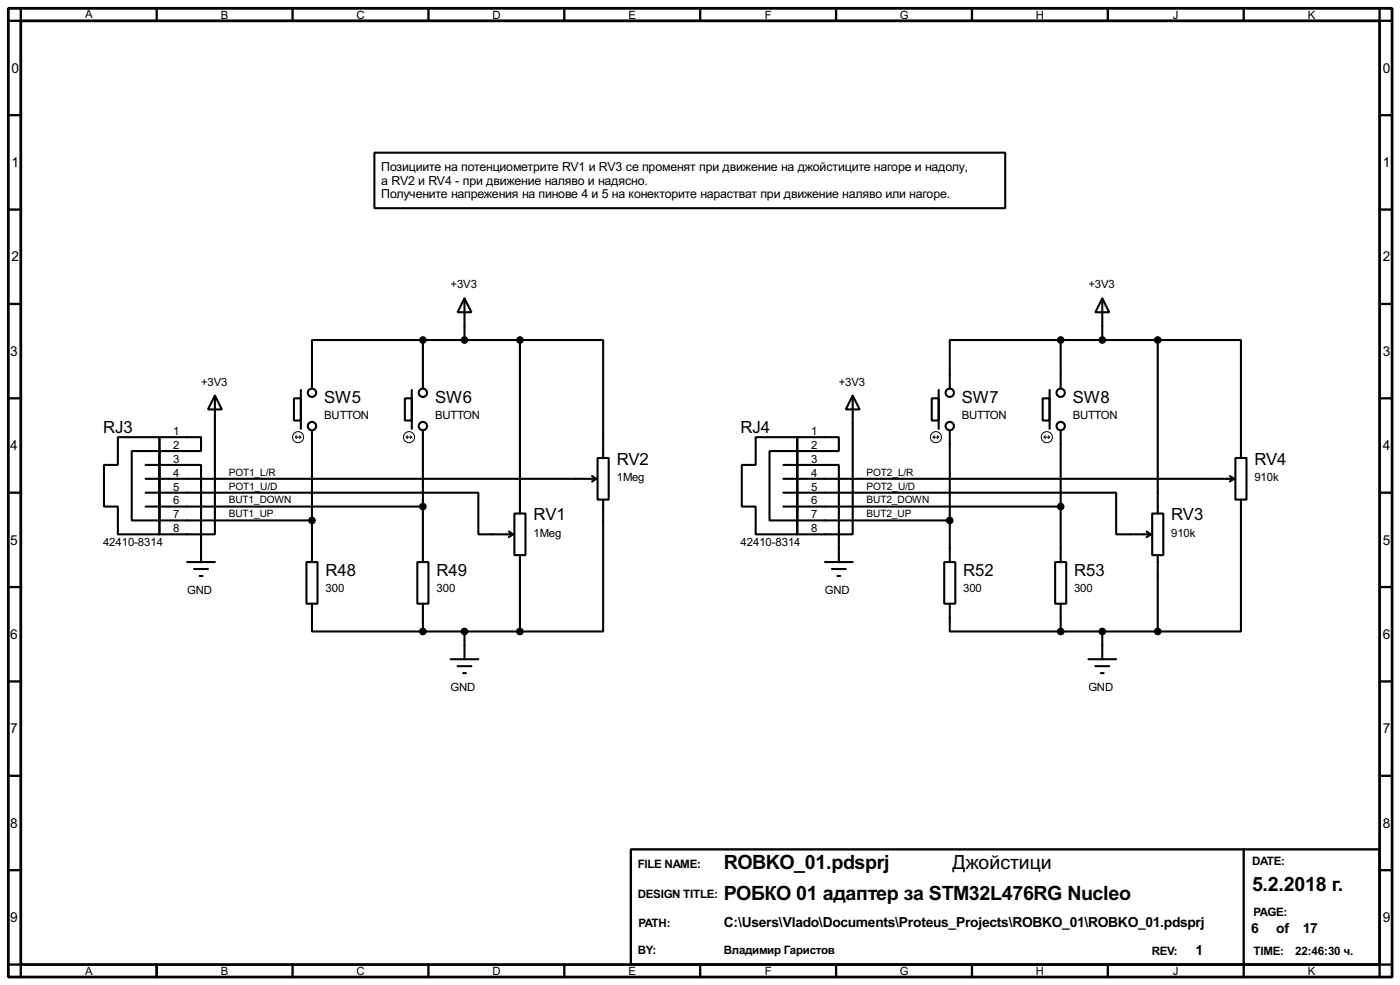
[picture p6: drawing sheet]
<svg xmlns="http://www.w3.org/2000/svg" width="256mm" height="180mm" viewBox="0 0 256 180" stroke-linecap="round" stroke-linejoin="round" font-family="sans-serif">
<path d="M1.5 1.5h253.5v177.3h-253.5zM3.8 3.8h248.9v172.7h-248.9z" fill="none" stroke="#000" stroke-width=".51"/>
<g fill="none" stroke="#000" stroke-width=".42">
<path d="M3.8 1.5v2.3h-2.3M28.7 1.5v2.3M53.6 1.5v2.3M78.5 1.5v2.3M103.4 1.5v2.3M128.3 1.5v2.3M153.2 1.5v2.3M178.1 1.5v2.3M202.9 1.5v2.3M227.8 1.5v2.3M252.7 1.5v2.3h2.3M1.5 21.1h2.3"/>
<path d="M1.5 38.4h2.3M252.7 21.1h2.3M252.7 38.4h2.3M1.5 55.6h2.3M252.7 55.6h2.3M1.5 72.9h2.3M252.7 72.9h2.3M1.5 90.2h2.3M252.7 90.2h2.3M1.5 107.4h2.3M252.7 107.4h2.3M1.5 124.7h2.3"/>
<path d="M252.7 124.7h2.3M1.5 142h2.3M1.5 159.3h2.3M115.6 155.4h137.1v21.1h-137.1zM227.8 155.4v23.4M252.7 142h2.3M252.7 159.3h2.3M1.5 176.5h2.3v2.3M28.7 176.5v2.3M53.6 176.5v2.3M78.5 176.5v2.3M103.4 176.5v2.3"/>
<path d="M128.3 176.5v2.3M153.2 176.5v2.3M178.1 176.5v2.3M202.9 176.5v2.3M255 176.5h-2.3v2.3"/>
</g>
<g fill="none" stroke="#000" stroke-width=".38">
<path d="M68.6 27.9h115.5v10.2h-115.5zM85.1 54.6l1.3 2.5h-2.6zM85.1 54.6v7.6M201.9 54.6l1.3 2.5h-2.5zM201.9 54.6v7.6M39.4 72.4l1.2 2.5h-2.5zM39.4 72.4v25.4h-10.2v-17.8h7.6v2.5h-7.6M53.8 72.9h1.3v4.1h-1.3zM55.1 71.4v7.1M57.1 78.7v24.2M74.2 72.9h1.2v4.1h-1.2zM75.4 71.4v7.1"/>
<path d="M77.5 62.2h-20.4v8.9M77.5 62.2h17.7M77.5 62.2v8.9M77.5 78.7v24.2M95.2 62.2h15.3v21.6M95.2 62.2v31.8M156.2 72.4l1.3 2.5h-2.6zM156.2 72.4v25.4h-10.2v-17.8h7.7v2.5h-7.7M170.7 72.9h1.3v4.1h-1.3zM172 71.4v7.1M174 78.7v24.2M191 72.9h1.3v4.1h-1.3z"/>
<path d="M192.3 71.4v7.1M194.3 62.2h-20.3v8.9M194.3 62.2h17.8M194.3 62.2v8.9M194.3 78.7v24.2M212.1 62.2h15.2v21.6M212.1 62.2v31.8M21.6 80h7.6v17.8h-7.6v-5.1h-2.6v-7.6h2.6zM24.1 82.5h5.1v12.7h-5.1zM26.7 85.1h10.1v17.8M26.7 90.2h60.9v7.6h6.4M26.7 87.6h82.5"/>
<path d="M26.7 92.7h50.8M29.2 95.2h27.9M93.2 97.3l.8 .5M94 97.8l-.8 .5M94.2 94h2.1v7.6h-2.1zM108.5 87.1l.7 .5M109.2 87.6l-.7 .5M109.5 83.8h2v7.6h-2zM110.5 91.4v24.2h-15.3M138.4 80h7.6v17.8h-7.6v-5.1h-2.5v-7.6h2.5zM141 82.5h5v12.7h-5zM143.5 85.1h10.2v17.8"/>
<path d="M143.5 90.2h61v7.6h6.3M143.5 87.6h82.6M143.5 92.7h50.8M146 95.2h28M210.1 97.3l.7 .5M210.8 97.8l-.7 .5M211.1 94h2v7.6h-2zM225.3 87.1l.8 .5M226.1 87.6l-.8 .5M226.3 83.8h2v7.6h-2zM227.3 91.4v24.2h-15.2M34.3 102.9h5.1"/>
<path d="M35.6 104.1h2.5M36.6 105.4h.5M56.1 102.9h2.1v7.6h-2.1zM57.1 110.5v5.1h20.4M76.5 102.9h2v7.6h-2zM77.5 115.6h17.7M77.5 110.5v5.1M85.1 115.6v5M95.2 101.6v14M151.1 102.9h5.1M152.4 104.1h2.5M153.4 105.4h.5"/>
<path d="M173 102.9h2v7.6h-2zM174 110.5v5.1h20.3M193.3 102.9h2v7.6h-2zM194.3 115.6h17.8M194.3 110.5v5.1M201.9 115.6v5M212.1 101.6v14M82.5 120.6h5.1M83.8 121.9h2.6M84.8 123.2h.5M199.4 120.6h5.1M200.7 121.9h2.5"/>
<path d="M201.7 123.2h.5"/>
<circle cx="57.1" cy="71.9" r=".76"/>
<circle cx="57.1" cy="78" r=".76"/>
<circle cx="77.5" cy="71.9" r=".76"/>
<circle cx="77.5" cy="78" r=".76"/>
<circle cx="174" cy="78" r=".76"/>
<circle cx="174" cy="71.9" r=".76"/>
<circle cx="194.3" cy="78" r=".76"/>
<circle cx="194.3" cy="71.9" r=".76"/>
</g>
<g fill="#000" stroke="#000" stroke-width=".38">
<circle cx="77.5" cy="62.2" r=".51"/>
<circle cx="85.1" cy="62.2" r=".51"/>
<circle cx="95.2" cy="62.2" r=".51"/>
<circle cx="194.3" cy="62.2" r=".51"/>
<circle cx="201.9" cy="62.2" r=".51"/>
<circle cx="212.1" cy="62.2" r=".51"/>
<circle cx="57.1" cy="95.2" r=".51"/>
<circle cx="77.5" cy="92.7" r=".51"/>
<circle cx="174" cy="95.2" r=".51"/>
<circle cx="194.3" cy="92.7" r=".51"/>
<circle cx="77.5" cy="115.6" r=".51"/>
<circle cx="85.1" cy="115.6" r=".51"/>
<circle cx="95.2" cy="115.6" r=".51"/>
<circle cx="194.3" cy="115.6" r=".51"/>
<circle cx="201.9" cy="115.6" r=".51"/>
<circle cx="212.1" cy="115.6" r=".51"/>
</g>
<g fill="none" stroke="#000" stroke-width=".18">
<path d="M54.4 79.8l-.3 .2M54.9 79.8l.2 .2M74.7 79.8l-.3 .2M75.2 79.8l.2 .2M171.2 79.8l-.3 .2M171.7 79.8l.3 .2M191.5 79.8l-.2 .2M192 79.8l.3 .2M54.1 80h1M54.1 80l.3 .3M55.1 80l-.2 .3M74.4 80h1"/>
<path d="M74.4 80l.3 .3M75.4 80l-.2 .3M170.9 80h1.1M170.9 80l.3 .3M172 80l-.3 .3M191.3 80h1M191.3 80l.2 .3M192.3 80l-.3 .3"/>
<circle cx="54.6" cy="80" r="1.02"/>
<circle cx="74.9" cy="80" r="1.02"/>
<circle cx="171.4" cy="80" r="1.02"/>
<circle cx="191.8" cy="80" r="1.02"/>
</g>
<g font-size="4">
<text x="132.6" y="159">ROBKO_01.pdsprj</text>
<text x="174.5" y="159">Джойстици</text>
<text x="132.6" y="164.8">РОБКО 01 адаптер за STM32L476RG Nucleo</text>
<text x="229.4" y="163.1">5.2.2018 г.</text>
</g>
<g font-size="3.4">
<text x="59.4" y="73.7">SW5</text>
<text x="79.7" y="73.7">SW6</text>
<text x="176.2" y="73.7">SW7</text>
<text x="196.5" y="73.7">SW8</text>
<text x="18.9" y="79.2">RJ3</text>
<text x="135.7" y="79.2">RJ4</text>
<text x="113" y="85.1">RV2</text>
<text x="229.8" y="85.1">RV4</text>
<text x="97.7" y="95.2">RV1</text>
<text x="214.5" y="95.2">RV3</text>
<text x="59.6" y="105.4">R48</text>
<text x="80" y="105.4">R49</text>
<text x="176.4" y="105.4">R52</text>
<text x="196.8" y="105.4">R53</text>
</g>
<g font-size="2.8">
<text x="2.1" y="13.3">0</text>
<text x="253.3" y="13.3">0</text>
<text x="2.1" y="30.6">1</text>
<text x="253.3" y="30.6">1</text>
<text x="2.1" y="47.8">2</text>
<text x="253.3" y="47.8">2</text>
<text x="1.9" y="65.1">3</text>
<text x="253.3" y="65.1">3</text>
<text x="1.9" y="82.4">4</text>
<text x="253.3" y="82.4">4</text>
<text x="1.9" y="99.7">5</text>
<text x="253.3" y="99.7">5</text>
<text x="1.9" y="116.9">6</text>
<text x="253.3" y="116.9">6</text>
<text x="1.9" y="134.2">7</text>
<text x="253.3" y="134.2">7</text>
<text x="1.9" y="151.5">8</text>
<text x="253.3" y="151.5">8</text>
<text x="1.9" y="168.7">9</text>
<text x="132.6" y="169.7">C:\Users\Vlado\Documents\Proteus_Projects\ROBKO_01\ROBKO_01.pdsprj</text>
<text x="229.2" y="170.7">6</text>
<text x="233.8" y="170.7">of</text>
<text x="238.7" y="170.7">17</text>
<text x="253.3" y="168.7">9</text>
<text x="219" y="174.8">1</text>
</g>
<g font-size="2.5">
<text x="69.8" y="33.8">а RV2 и RV4 - при движение наляво и надясно.</text>
<text x="69.8" y="31.2">Позициите на потенциометрите RV1 и RV3 се променят при движение на джойстиците нагоре и надолу,</text>
<text x="69.8" y="36.3">Получените напрежения на пинове 4 и 5 на конекторите нарастват при движение наляво или нагоре.</text>
</g>
<g font-size="2.4">
<text x="116.8" y="158.8">FILE NAME:</text>
<text x="229.4" y="158.3">DATE:</text>
<text x="116.8" y="164.3">DESIGN TITLE:</text>
<text x="229.6" y="167.7">PAGE:</text>
<text x="117" y="169.6">PATH:</text>
<text x="116.8" y="174.6">BY:</text>
<text x="132.6" y="174.6">Владимир Гаристов</text>
<text x="211" y="174.7">REV:</text>
<text x="229.6" y="174.7">TIME:</text>
<text x="237.3" y="174.7">22:46:30 ч.</text>
</g>
<g font-size="2.3">
<text x="15.6" y="3.3">A</text>
<text x="40.5" y="3.5">B</text>
<text x="65.3" y="3.5">C</text>
<text x="90.2" y="3.5">D</text>
<text x="115.1" y="3.5">E</text>
<text x="140.1" y="3.5">F</text>
<text x="164.8" y="3.5">G</text>
<text x="189.8" y="3.5">H</text>
<text x="214.9" y="3.5">J</text>
<text x="239.6" y="3.5">K</text>
<text x="82.5" y="52.8">+3V3</text>
<text x="199.4" y="52.8">+3V3</text>
<text x="36.8" y="70.6">+3V3</text>
<text x="153.7" y="70.6">+3V3</text>
<text x="59.4" y="76.7">BUTTON</text>
<text x="79.7" y="76.7">BUTTON</text>
<text x="176.2" y="76.7">BUTTON</text>
<text x="196.5" y="76.7">BUTTON</text>
<text x="31.7" y="79.6">1</text>
<text x="31.7" y="82.2">2</text>
<text x="148.6" y="79.6">1</text>
<text x="148.6" y="82.2">2</text>
<text x="31.7" y="84.7">3</text>
<text x="31.7" y="87.2">4</text>
<text x="31.7" y="89.8">5</text>
<text x="113" y="88.1">1Meg</text>
<text x="148.6" y="84.7">3</text>
<text x="148.6" y="87.2">4</text>
<text x="148.6" y="89.8">5</text>
<text x="229.8" y="88.1">910k</text>
<text x="31.7" y="92.3">6</text>
<text x="31.7" y="94.9">7</text>
<text x="148.6" y="92.3">6</text>
<text x="148.6" y="94.9">7</text>
<text x="18.9" y="99.9">42410-8314</text>
<text x="31.7" y="97.4">8</text>
<text x="97.7" y="98.2">1Meg</text>
<text x="135.7" y="99.9">42410-8314</text>
<text x="148.6" y="97.4">8</text>
<text x="214.5" y="98.2">910k</text>
<text x="34.3" y="108.7">GND</text>
<text x="59.6" y="108.4">300</text>
<text x="80" y="108.4">300</text>
<text x="151.1" y="108.7">GND</text>
<text x="176.4" y="108.4">300</text>
<text x="196.8" y="108.4">300</text>
<text x="82.5" y="126.4">GND</text>
<text x="199.4" y="126.4">GND</text>
<text x="15.6" y="178.5">A</text>
<text x="40.5" y="178.5">B</text>
<text x="65.3" y="178.5">C</text>
<text x="90.2" y="178.5">D</text>
<text x="115.1" y="178.5">E</text>
<text x="140.1" y="178.5">F</text>
<text x="164.8" y="178.5">G</text>
<text x="189.8" y="178.5">H</text>
<text x="214.9" y="178.5">J</text>
<text x="239.6" y="178.5">K</text>
</g>
<g font-size="2.1">
<text x="41.9" y="89.6">POT1_U/D</text>
<text x="41.9" y="87.1">POT1_L/R</text>
<text x="158.7" y="89.6">POT2_U/D</text>
<text x="158.7" y="87.1">POT2_L/R</text>
<text x="41.9" y="92.1">BUT1_DOWN</text>
<text x="41.9" y="94.7">BUT1_UP</text>
<text x="158.7" y="94.7">BUT2_UP</text>
<text x="158.7" y="92.1">BUT2_DOWN</text>
</g>
</svg>
